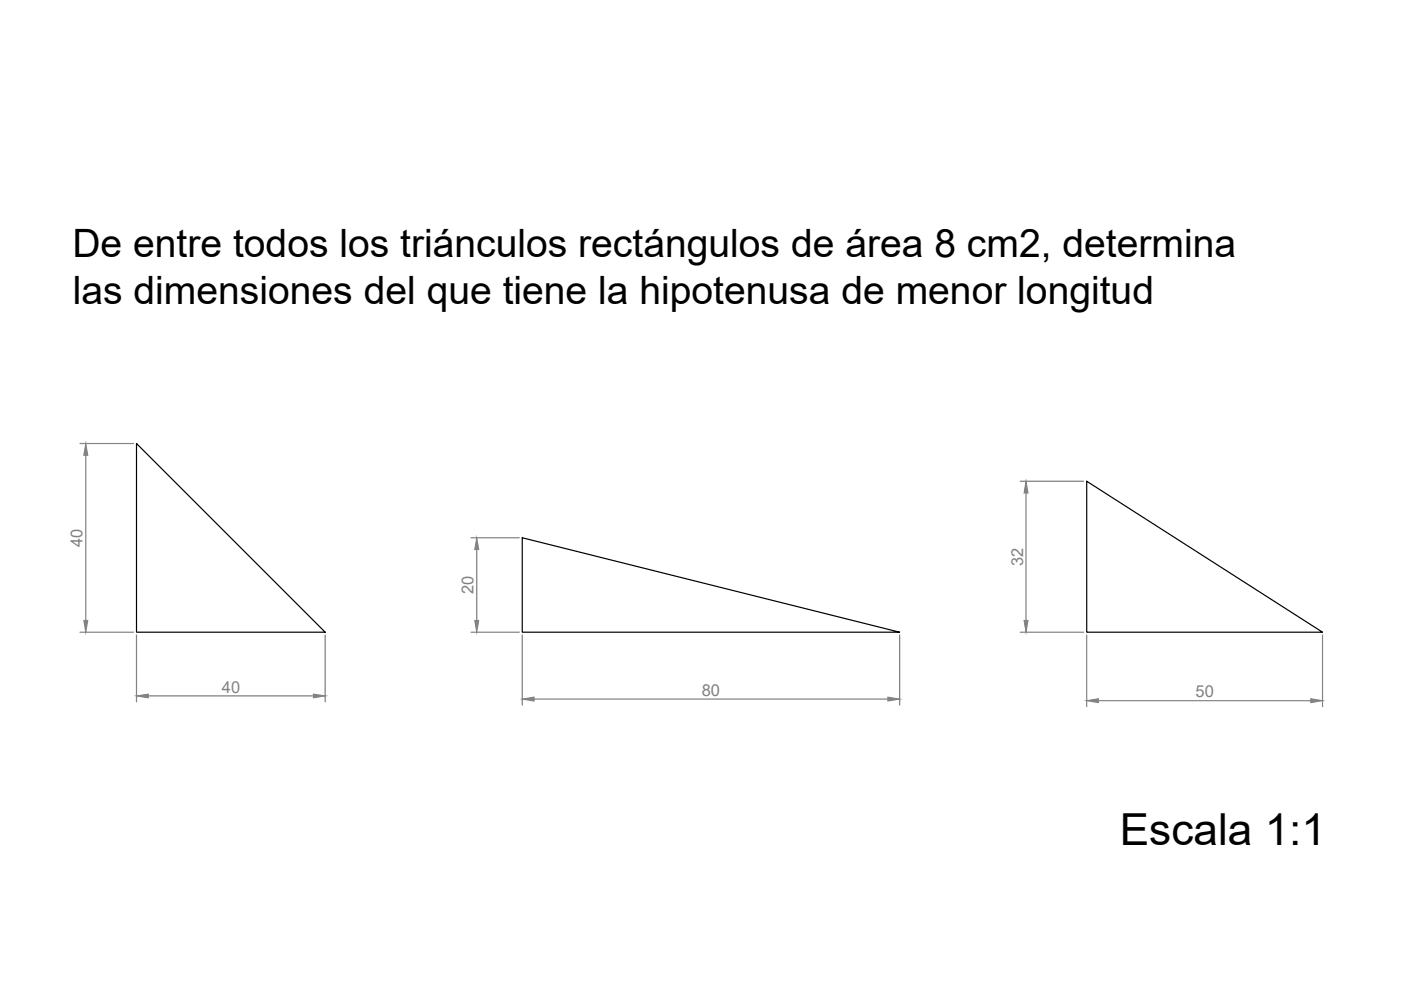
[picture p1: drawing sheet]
<svg xmlns="http://www.w3.org/2000/svg" width="297mm" height="210mm" viewBox="0 0 297 210" stroke-linecap="round" stroke-linejoin="round" font-family="sans-serif">
<!-- layer: 0 -->
<path d="M28.9 94l40 40h-40zM110.7 114l80 20h-80zM230.4 102l50 32h-50z" fill="none" stroke="#000" stroke-width=".25"/>
<!-- layer: cota -->
<g fill="none" stroke="#808080" stroke-width=".25">
<path d="M17 94h11.3M18.2 96.5v35M99.9 114h10.2M101.1 116.5v15M216.3 102h13.5M217.5 104.5v27M17 134h11.3M28.9 134.6v14.2M68.9 134.6v14.2M99.9 134h10.2M110.7 134.6v14.9M190.7 134.6v14.9"/>
<path d="M216.3 134h13.5M230.4 134.6v15.2M280.4 134.6v15.2M31.4 147.5h35M113.2 148.2h75M232.9 148.6h45"/>
</g>
<g fill="#808080" stroke="#808080" stroke-width=".21">
<path d="M18.2 94l.4 2.5h-.8z"/>
<path d="M17.8 131.5h.8l-.4 2.5z"/>
<path d="M28.9 147.5l2.5-.3v.8z"/>
<path d="M66.4 147.2l2.5 .3-2.5 .5z"/>
<path d="M101.1 114l.4 2.5h-.8z"/>
<path d="M100.7 131.5h.8l-.4 2.5z"/>
<path d="M110.7 148.2l2.5-.4v.8z"/>
<path d="M188.2 147.8l2.5 .4-2.5 .4z"/>
<path d="M217.5 102l.5 2.5h-.9z"/>
<path d="M217.1 131.5h.9l-.5 2.5z"/>
<path d="M230.4 148.6l2.5-.5v.9z"/>
<path d="M277.9 148.1l2.5 .5-2.5 .4z"/>
</g>
<text font-size="9.4" x="237.4" y="179.1">Escala 1:1</text>
<g font-size="8.3">
<text x="15.4" y="54.5">De entre todos los triánculos rectángulos de área 8 cm2, determina</text>
<text x="15.4" y="64.4">las dimensiones del que tiene la hipotenusa de menor longitud</text>
</g>
<g font-size="3.5" fill="#808080">
<text x="17.5" y="115.9" transform="rotate(-90 17.5 115.9)">40</text>
<text x="216.9" y="119.9" transform="rotate(-90 216.9 119.9)">32</text>
<text x="100.4" y="126" transform="rotate(-90 100.4 126)">20</text>
<text x="47.1" y="146.9">40</text>
<text x="148.8" y="147.5">80</text>
<text x="253.5" y="147.9">50</text>
</g>
</svg>
